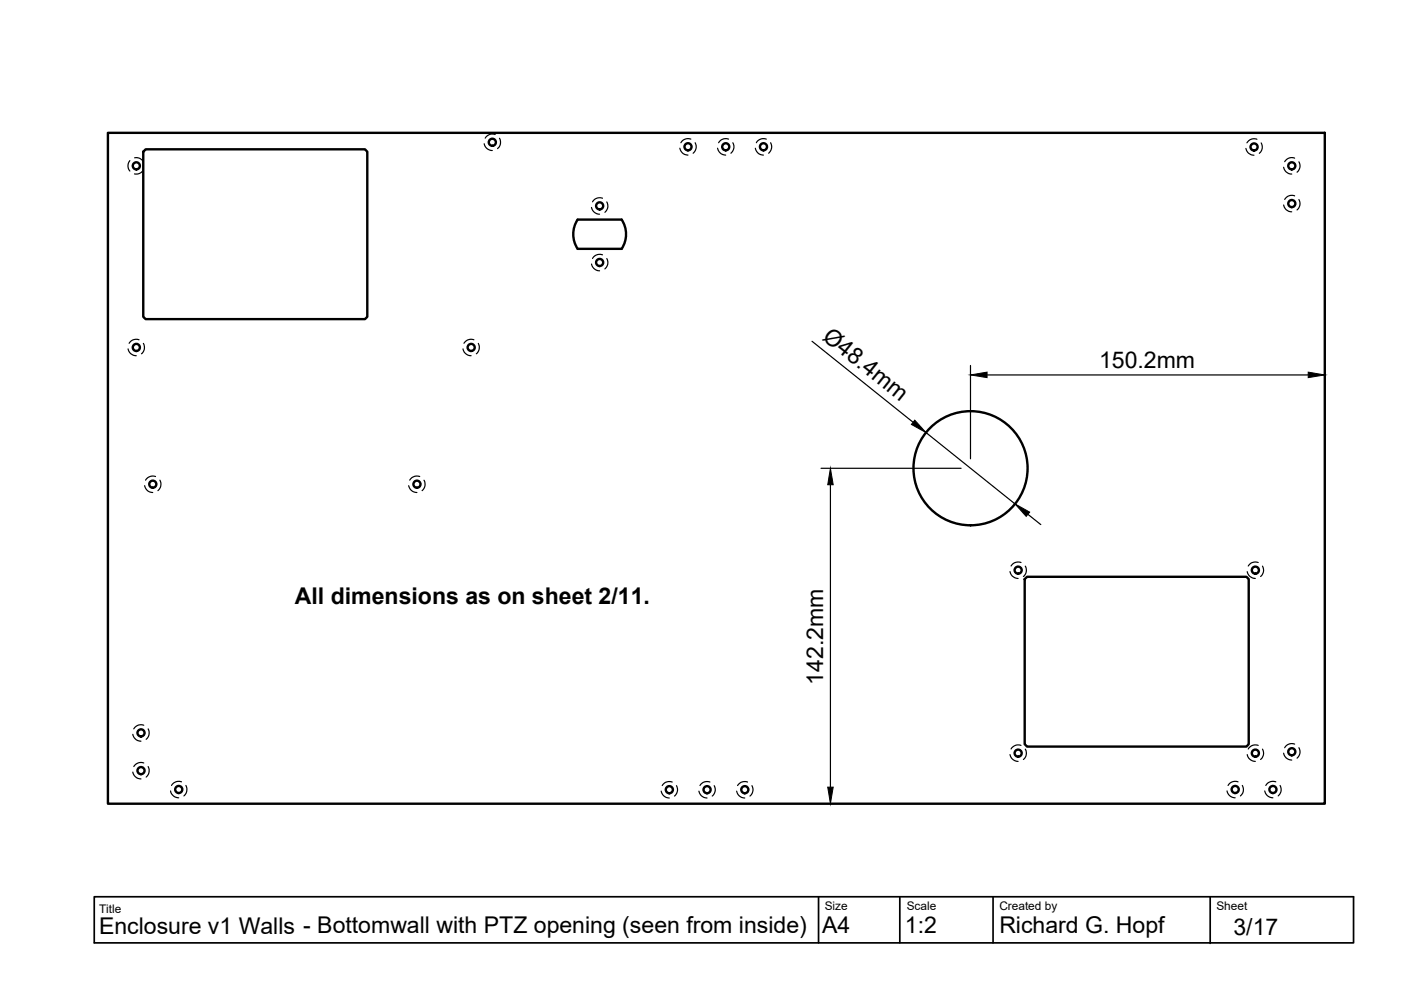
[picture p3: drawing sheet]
<svg xmlns="http://www.w3.org/2000/svg" width="297mm" height="210mm" viewBox="0 0 297 210" stroke-linecap="round" stroke-linejoin="round" font-family="sans-serif">
<!-- layer: Hidden -->
<g fill="none" stroke="#000" stroke-width=".25">
<path d="M27.5 34.1a1.71 1.71 0 0 0 0 2.2M28.5 33.5l1.2 .1 .7 .7M30.4 36.1l-.7 .6-1.2 .2M102.7 30.5a1.74 1.74 0 0 0 1.7 1.4M105 28.5a1.73 1.73 0 0 0-2.1 .8M105.9 29.3a1.71 1.71 0 0 1-.4 2.2M144.1 31.4a1.73 1.73 0 0 0 1.8 1.5M146.5 29.5a1.73 1.73 0 0 0-2.1 .8M147.4 30.3a1.76 1.76 0 0 1-.4 2.2M152.1 31.4a1.73 1.73 0 0 0 1.8 1.5M154.5 29.5a1.73 1.73 0 0 0-2.1 .8M155.4 30.3a1.76 1.76 0 0 1-.4 2.2"/>
<path d="M160.1 31.4a1.73 1.73 0 0 0 1.8 1.5M162.5 29.5a1.73 1.73 0 0 0-2.1 .8M163.4 30.3a1.76 1.76 0 0 1-.4 2.2M264.2 31.5a1.69 1.69 0 0 0 1.7 1.4M266.5 29.5a1.69 1.69 0 0 0-2.1 .8M267.4 30.3a1.71 1.71 0 0 1-.4 2.2M272.2 35.5a1.69 1.69 0 0 0 1.7 1.4M274.5 33.5a1.69 1.69 0 0 0-2.1 .8M275.4 34.3a1.71 1.71 0 0 1-.4 2.2M125.4 56a1.74 1.74 0 0 0 1.7 1.4M125.4 44a1.74 1.74 0 0 0 1.7 1.4M127.7 54a1.73 1.73 0 0 0-2.1 .8"/>
<path d="M127.7 42a1.73 1.73 0 0 0-2.1 .8M128.7 54.8a1.71 1.71 0 0 1-.5 2.2M128.7 42.8a1.71 1.71 0 0 1-.5 2.2M272.2 43.5a1.69 1.69 0 0 0 1.7 1.4M274.5 41.5a1.69 1.69 0 0 0-2.1 .8M275.4 42.3a1.71 1.71 0 0 1-.4 2.2M27.2 74a1.74 1.74 0 0 0 1.7 1.4M29.5 72a1.75 1.75 0 0 0-2.1 .8M30.4 72.8a1.71 1.71 0 0 1-.4 2.2M98.2 74a1.73 1.73 0 0 0 1.7 1.4M100.5 72a1.77 1.77 0 0 0-2.1 .8M101.4 72.8a1.74 1.74 0 0 1-.4 2.2"/>
<path d="M30.7 103a1.73 1.73 0 0 0 1.7 1.4M33 101a1.75 1.75 0 0 0-2.1 .8M33.9 101.8a1.76 1.76 0 0 1-.4 2.2M86.7 103a1.74 1.74 0 0 0 1.7 1.4M89 101a1.73 1.73 0 0 0-2.1 .8M89.9 101.8a1.73 1.73 0 0 1-.4 2.2M216.5 119.3a1.75 1.75 0 0 0-2.1 .7M266.8 119.3a1.75 1.75 0 0 0-2.2 .7M214.1 121.2a1.73 1.73 0 0 0 1.8 1.5M217.4 120a1.71 1.71 0 0 1-.4 2.2M264.4 121.2a1.73 1.73 0 0 0 1.7 1.5M267.7 120a1.71 1.71 0 0 1-.4 2.2"/>
<path d="M28.2 155.7a1.73 1.73 0 0 0 1.7 1.5M30.5 153.8a1.73 1.73 0 0 0-2.1 .7M31.4 154.5a1.76 1.76 0 0 1-.4 2.3M214.1 160a1.74 1.74 0 0 0 1.8 1.4M216.5 158a1.73 1.73 0 0 0-2.1 .8M217.4 158.8a1.71 1.71 0 0 1-.4 2.2M264.4 160a1.74 1.74 0 0 0 1.7 1.4M266.8 158a1.73 1.73 0 0 0-2.2 .8M267.7 158.8a1.71 1.71 0 0 1-.4 2.2M272.2 159.7a1.73 1.73 0 0 0 1.7 1.5M274.5 157.8a1.73 1.73 0 0 0-2.1 .7M275.4 158.5a1.73 1.73 0 0 1-.4 2.3"/>
<path d="M28.2 163.7a1.73 1.73 0 0 0 1.7 1.5M30.5 161.8a1.73 1.73 0 0 0-2.1 .7M31.4 162.5a1.76 1.76 0 0 1-.4 2.3M36.2 167.7a1.73 1.73 0 0 0 1.7 1.5M38.5 165.8a1.73 1.73 0 0 0-2.1 .7M39.4 166.5a1.76 1.76 0 0 1-.4 2.3M140.2 167.7a1.73 1.73 0 0 0 1.7 1.5M142.5 165.8a1.75 1.75 0 0 0-2.1 .8M143.4 166.6a1.74 1.74 0 0 1-.4 2.2M148.2 167.7a1.73 1.73 0 0 0 1.7 1.5M150.5 165.8a1.75 1.75 0 0 0-2.1 .8M151.4 166.6a1.74 1.74 0 0 1-.4 2.2"/>
<path d="M156.2 167.7a1.73 1.73 0 0 0 1.7 1.5M158.5 165.8a1.77 1.77 0 0 0-2.1 .8M159.4 166.6a1.74 1.74 0 0 1-.4 2.2M260.2 167.7a1.73 1.73 0 0 0 1.7 1.5M262.5 165.8a1.73 1.73 0 0 0-2.1 .7M263.4 166.5a1.73 1.73 0 0 1-.4 2.3M268.2 167.7a1.73 1.73 0 0 0 1.7 1.5M270.5 165.8a1.73 1.73 0 0 0-2.1 .7M271.4 166.5a1.73 1.73 0 0 1-.4 2.3"/>
</g>
<!-- layer: Visible -->
<g fill="none" stroke="#000" stroke-width=".51">
<path d="M22.9 28.2h258v142.2h-258zM30.9 31.7h46.5l.5 .5v35l-.5 .5h-46.5l-.5-.5v-35zM122.5 46.6h9.3a5.6 5.6 0 0 1 0 6.2h-9.3a5.6 5.6 0 0 1 0-6.2zM217.3 122.8l.5-.5h46.5l.5 .5v35l-.5 .5h-46.5l-.5-.5z"/>
<circle cx="28.9" cy="35.2" r=".75"/>
<circle cx="104.4" cy="30.2" r=".75"/>
<circle cx="145.9" cy="31.1" r=".75"/>
<circle cx="153.9" cy="31.1" r=".75"/>
<circle cx="161.9" cy="31.1" r=".75"/>
<circle cx="265.9" cy="31.2" r=".75"/>
<circle cx="273.9" cy="35.2" r=".75"/>
<circle cx="127.1" cy="55.7" r=".75"/>
<circle cx="127.1" cy="43.6" r=".75"/>
<circle cx="273.9" cy="43.2" r=".75"/>
<circle cx="28.9" cy="73.7" r=".75"/>
<circle cx="99.9" cy="73.7" r=".75"/>
<circle cx="205.8" cy="99.3" r="12.1"/>
<circle cx="32.4" cy="102.7" r=".75"/>
<circle cx="88.4" cy="102.7" r=".75"/>
<circle cx="215.9" cy="120.9" r=".75"/>
<circle cx="266.2" cy="120.9" r=".75"/>
<circle cx="29.9" cy="155.4" r=".75"/>
<circle cx="215.9" cy="159.7" r=".75"/>
<circle cx="266.2" cy="159.7" r=".75"/>
<circle cx="273.9" cy="159.4" r=".75"/>
<circle cx="29.9" cy="163.4" r=".75"/>
<circle cx="37.9" cy="167.4" r=".75"/>
<circle cx="141.9" cy="167.4" r=".75"/>
<circle cx="149.9" cy="167.4" r=".75"/>
<circle cx="157.9" cy="167.4" r=".75"/>
<circle cx="261.9" cy="167.4" r=".75"/>
<circle cx="269.9" cy="167.4" r=".75"/>
</g>
<!-- layer: TitleBlock -->
<path d="M20 190.1h267v9.8h-267zM173.5 190.1v9.8M190.8 190.1v9.8M210.5 190.1v9.8M256.6 190.1v9.9" fill="none" stroke="#000" stroke-width=".36"/>
<!-- layer: Dimensions -->
<path d="M172.2 72.4l21.4 17.1M205.8 77.5v19.8M209.3 79.5h68.1M280.9 77.7v3.8M174.1 99.3h29.7M196.3 91.7l18.9 15.1M176.1 102.8v64.1M217.9 109l2.8 2.2M174.1 170.4h2.6" fill="none" stroke="#000" stroke-width=".25"/>
<path d="M205.8 79.5l3.5-.6v1.2zM277.4 78.9l3.5 .6-3.5 .6zM194 89.1l2.3 2.6-3.1-1.7zM176.1 99.3l.6 3.5h-1.2zM215.2 106.8l3.1 1.8-.7 .9zM175.5 166.9h1.2l-.6 3.5z" fill="#000" stroke="#000" stroke-width=".21"/>
<g font-size="4.9">
<text x="174.2" y="71.9" transform="rotate(39 174.2 71.9)">Ø48.4mm</text>
<text x="233" y="77.9">150.2mm</text>
<text x="62.5" y="128.1">All dimensions as on sheet 2/11.</text>
<text x="174.6" y="145.1" transform="rotate(-90 174.6 145.1)">142.2mm</text>
<text x="174.3" y="197.9">A4</text>
<text x="191.9" y="197.9">1:2</text>
<text x="211.9" y="197.9">Richard G. Hopf</text>
<text x="21" y="198">Enclosure v1 Walls - Bottomwall with PTZ opening (seen from inside)</text>
<text x="261.5" y="198.3">3/17</text>
</g>
<g font-size="2.5">
<text x="21" y="193.6">Title</text>
<text x="174.9" y="192.9">Size</text>
<text x="192.2" y="192.9">Scale</text>
<text x="211.9" y="192.9">Created by</text>
<text x="257.9" y="192.9">Sheet</text>
</g>
</svg>
